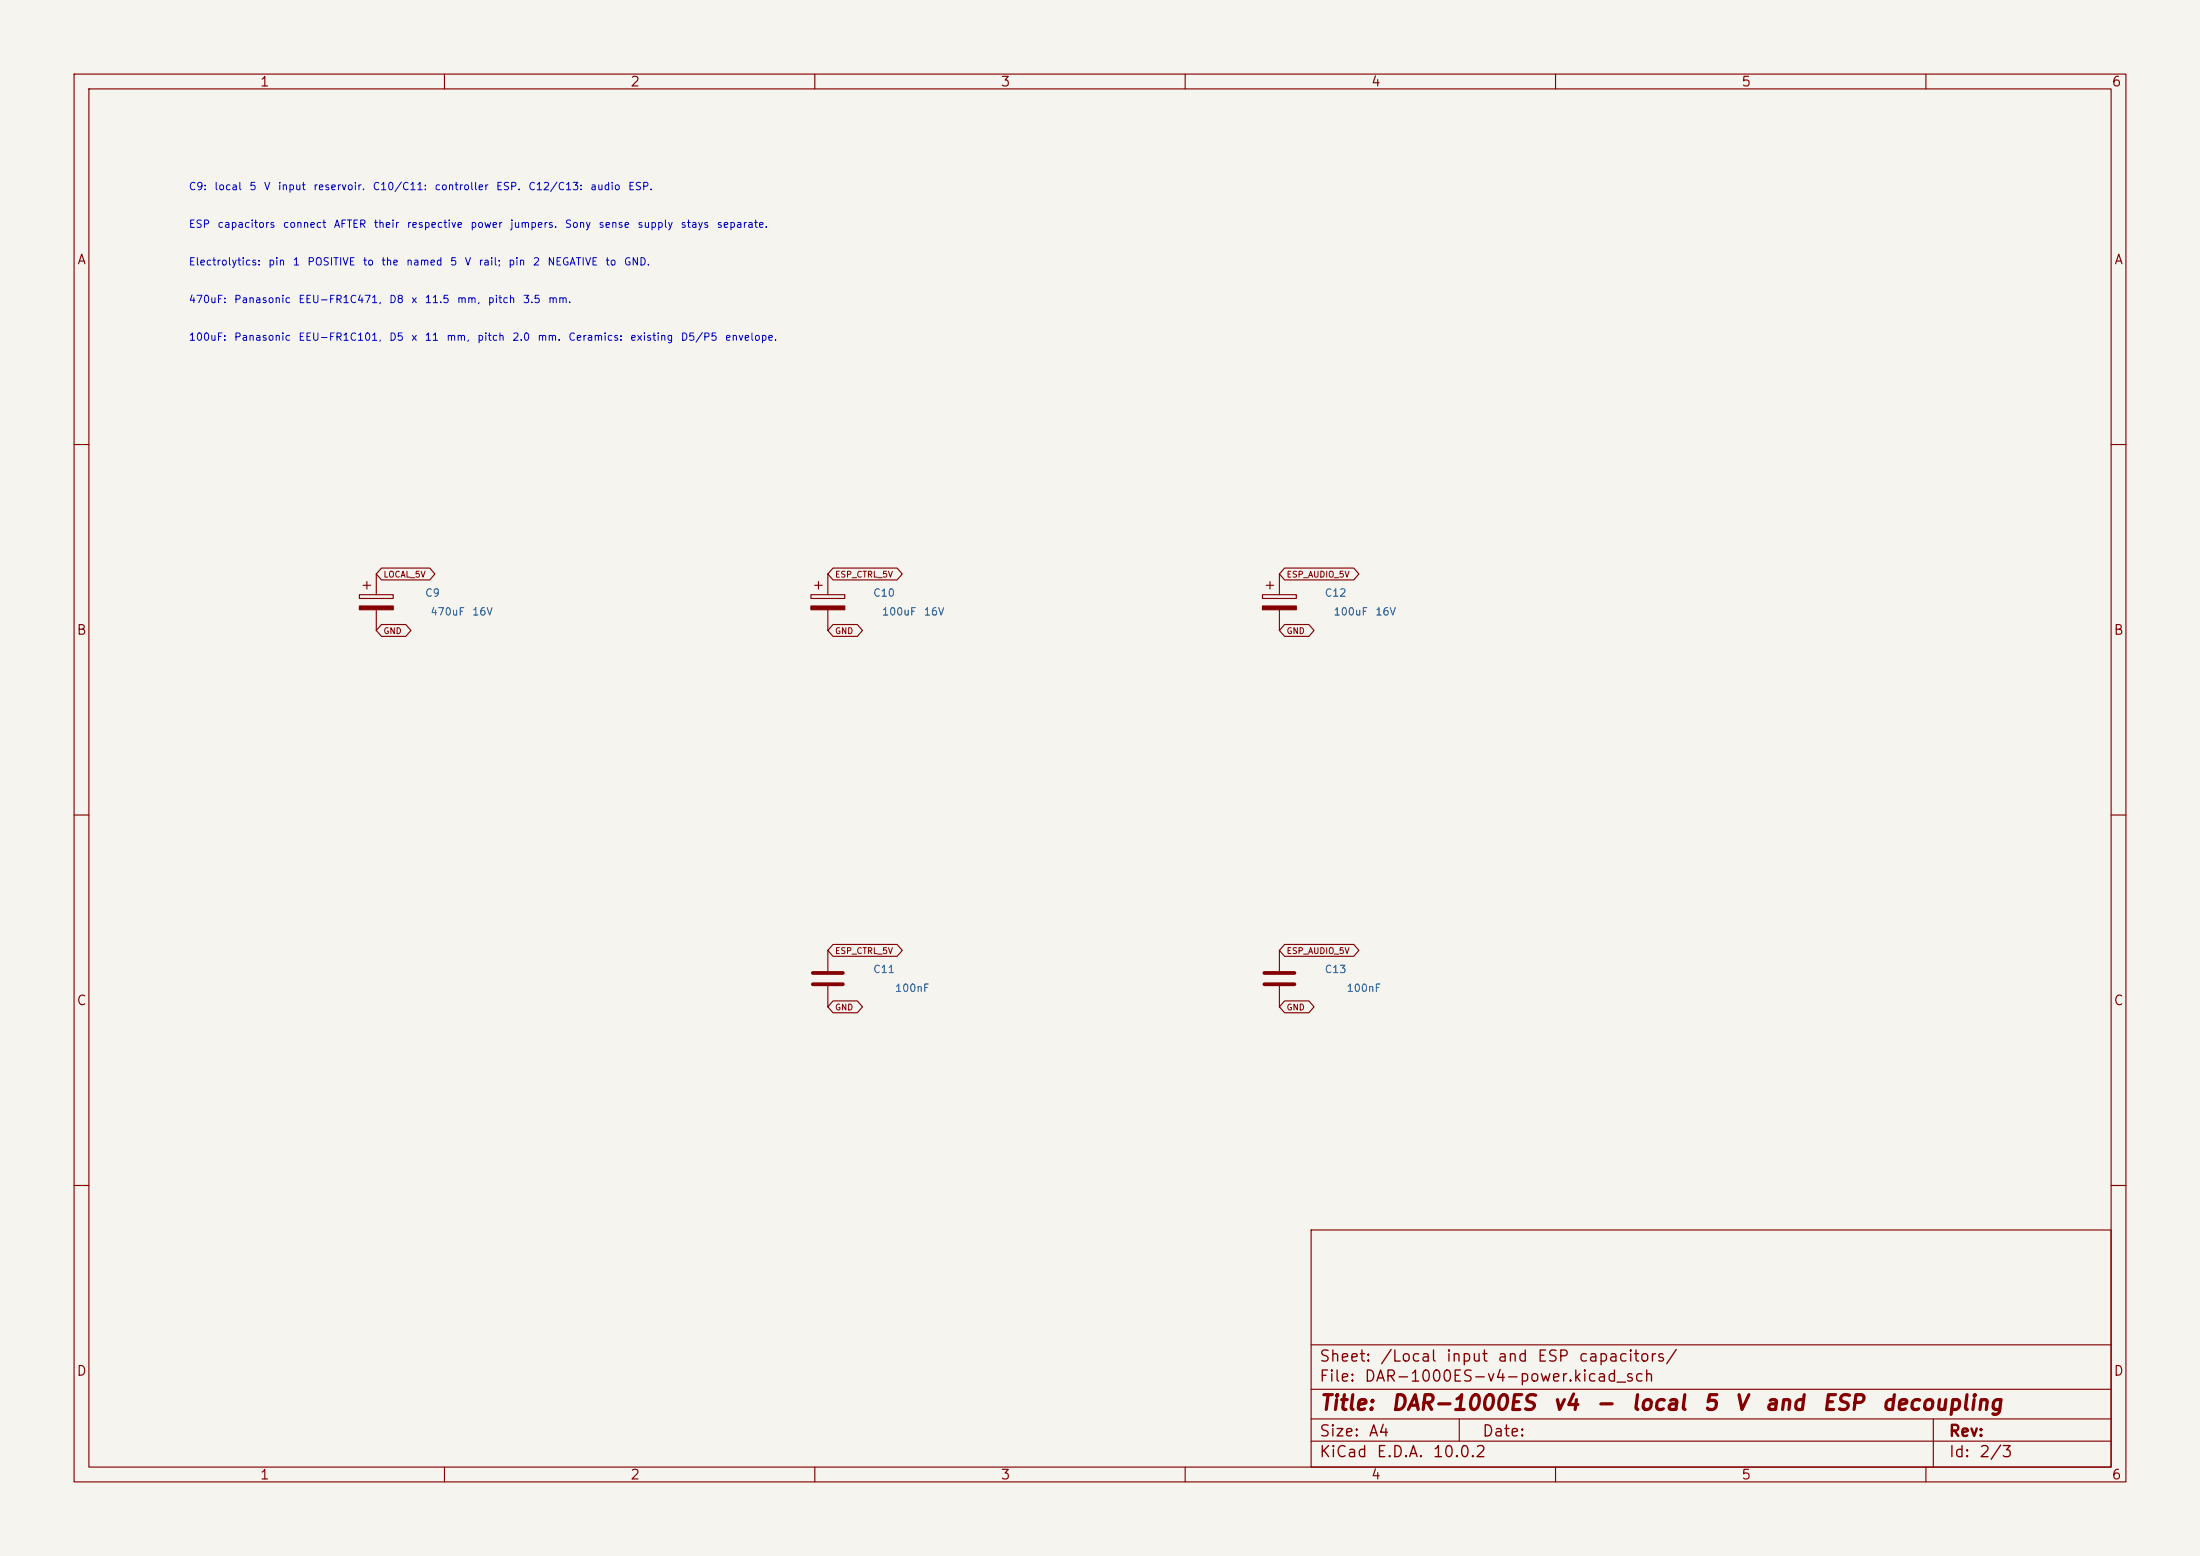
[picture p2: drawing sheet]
<svg xmlns="http://www.w3.org/2000/svg" width="297mm" height="210mm" viewBox="0 0 297 210" stroke-linecap="round" stroke-linejoin="round" font-family="sans-serif">
<path d="M0 0h297v210h-297z" fill="#f5f4ef" stroke="#f5f4ef" stroke-width=".14"/>
<g fill="none" stroke="#840000" stroke-width=".15">
<path d="M10 10h277v190h-277zM12 12h273v186h-273zM60 10v2M110 10v2M160 10v2M210 10v2M260 10v2M10 60h2M49 79h1M49.5 78.5v1M50.8 77.5v2.8M51.5 76.7h6.5l.7 .8-.7 .8h-6.5l-.7-.8z"/>
<path d="M110 79h1M110.5 78.5v1M111.8 77.5v2.8M112.5 76.7h8.6l.7 .8-.7 .8h-8.6l-.7-.8zM170.9 79h1.1M171.4 78.5v1M172.7 77.5v2.8M173.4 76.7h9.4l.7 .8-.7 .8h-9.4l-.7-.8zM285 60h2M48.5 80.3h4.6v.5h-4.6zM50.8 82.3v2.8M51.5 84.3h3.3l.7 .8-.7 .8h-3.3l-.7-.8z"/>
<path d="M109.5 80.3h4.5v.5h-4.5zM111.8 82.3v2.8M112.5 84.3h3.2l.7 .8-.7 .8h-3.2l-.7-.8zM170.4 80.3h4.6v.5h-4.6zM172.7 82.3v2.8M173.4 84.3h3.3l.7 .8-.7 .8h-3.3l-.7-.8zM10 110h2M285 110h2M111.8 128.3v2.8M111.8 133.1v2.8M112.5 127.5h8.6l.7 .8-.7 .8h-8.6l-.7-.8zM112.5 135.1h3.2l.7 .8-.7 .8h-3.2l-.7-.8z"/>
<path d="M172.7 128.3v2.8M172.7 133.1v2.8M173.4 135.1h3.3l.7 .8-.7 .8h-3.3l-.7-.8zM173.4 127.5h9.4l.7 .8-.7 .8h-9.4l-.7-.8zM10 160h2M177 166h108v32h-108zM285 160h2M60 198v2M110 198v2M160 198v2M177 194.5h108M177 191.5h108"/>
<path d="M177 187.5h108M177 181.5h108M197 191.5v3M210 198v2M260 198v2M261 191.5v6.5"/>
</g>
<g fill="#840000" stroke="#840000" stroke-width=".15">
<path d="M109.5 81.8h4.5v.5h-4.5z"/>
<path d="M170.4 81.8h4.6v.5h-4.6z"/>
<path d="M48.5 81.8h4.6v.5h-4.6z"/>
</g>
<path d="M109.7 131.3h4.1M109.7 132.8h4.1M170.7 131.3h4.1M170.7 132.8h4.1" fill="none" stroke="#840000" stroke-width=".51"/>
<g font-size="2" fill="#840000">
<text x="178" y="190.8">Title:</text>
<text x="187.7" y="190.8">DAR-1000ES</text>
<text x="209.5" y="190.8">v4</text>
<text x="215.3" y="190.8">-</text>
<text x="220.1" y="190.8">local</text>
<text x="229.8" y="190.8">5</text>
<text x="234" y="190.8">V</text>
<text x="238.1" y="190.8">and</text>
<text x="245.8" y="190.8">ESP</text>
<text x="253.9" y="190.8">decoupling</text>
</g>
<g font-size="1.5" fill="#840000">
<text x="178" y="184.2">Sheet:</text>
<text x="186.2" y="184.2">/Local</text>
<text x="195.1" y="184.2">input</text>
<text x="202" y="184.2">and</text>
<text x="207.4" y="184.2">ESP</text>
<text x="213" y="184.2">capacitors/</text>
<text x="178" y="186.9">File:</text>
<text x="184.1" y="186.9">DAR-1000ES-v4-power.kicad_sch</text>
<text x="178" y="197.1">KiCad</text>
<text x="178" y="194.3">Size:</text>
<text x="184.7" y="194.3">A4</text>
<text x="185.7" y="197.1">E.D.A.</text>
<text x="193.3" y="197.1">10.0.2</text>
<text x="200" y="194.3">Date:</text>
<text x="263" y="194.3">Rev:</text>
<text x="263" y="197.1">Id:</text>
<text x="267.1" y="197.1">2/3</text>
</g>
<g font-size="1.3" fill="#840000">
<text x="35" y="12">1</text>
<text x="85" y="12">2</text>
<text x="135" y="12">3</text>
<text x="185" y="12">4</text>
<text x="235" y="12">5</text>
<text x="285" y="12">6</text>
<text x="10.3" y="36">A</text>
<text x="285.3" y="36">A</text>
<text x="10.3" y="86">B</text>
<text x="285.3" y="86">B</text>
<text x="10.3" y="136">C</text>
<text x="285.3" y="136">C</text>
<text x="10.3" y="186">D</text>
<text x="285.3" y="186">D</text>
<text x="35" y="200">1</text>
<text x="85" y="200">2</text>
<text x="135" y="200">3</text>
<text x="185" y="200">4</text>
<text x="235" y="200">5</text>
<text x="285" y="200">6</text>
</g>
<g font-size="1" fill="#0000c2">
<text x="25.4" y="25.9">C9:</text>
<text x="28.8" y="25.9">local</text>
<text x="33.6" y="25.9">5</text>
<text x="35.6" y="25.9">V</text>
<text x="37.4" y="25.9">input</text>
<text x="42.2" y="25.9">reservoir.</text>
<text x="50.2" y="25.9">C10/C11:</text>
<text x="58.6" y="25.9">controller</text>
<text x="66.9" y="25.9">ESP.</text>
<text x="71.2" y="25.9">C12/C13:</text>
<text x="79.6" y="25.9">audio</text>
<text x="84.7" y="25.9">ESP.</text>
<text x="25.4" y="31">ESP</text>
<text x="29.3" y="31">capacitors</text>
<text x="38.1" y="31">connect</text>
<text x="45" y="31">AFTER</text>
<text x="50.4" y="31">their</text>
<text x="54.8" y="31">respective</text>
<text x="63.4" y="31">power</text>
<text x="68.8" y="31">jumpers.</text>
<text x="76.2" y="31">Sony</text>
<text x="80.7" y="31">sense</text>
<text x="86" y="31">supply</text>
<text x="91.8" y="31">stays</text>
<text x="96.7" y="31">separate.</text>
<text x="25.4" y="41.2">470uF:</text>
<text x="25.4" y="36.1">Electrolytics:</text>
<text x="31.5" y="41.2">Panasonic</text>
<text x="36.1" y="36.1">pin</text>
<text x="39.4" y="36.1">1</text>
<text x="40.2" y="41.2">EEU-FR1C471,</text>
<text x="41.4" y="36.1">POSITIVE</text>
<text x="48.9" y="36.1">to</text>
<text x="51.4" y="36.1">the</text>
<text x="52.5" y="41.2">D8</text>
<text x="54.8" y="36.1">named</text>
<text x="55.4" y="41.2">x</text>
<text x="57.3" y="41.2">11.5</text>
<text x="60.7" y="36.1">5</text>
<text x="61.6" y="41.2">mm,</text>
<text x="62.6" y="36.1">V</text>
<text x="64.5" y="36.1">rail;</text>
<text x="65.8" y="41.2">pitch</text>
<text x="68.5" y="36.1">pin</text>
<text x="70.5" y="41.2">3.5</text>
<text x="71.8" y="36.1">2</text>
<text x="73.8" y="36.1">NEGATIVE</text>
<text x="73.9" y="41.2">mm.</text>
<text x="81.6" y="36.1">to</text>
<text x="84.1" y="36.1">GND.</text>
<text x="25.4" y="46.2">100uF:</text>
<text x="31.5" y="46.2">Panasonic</text>
<text x="40.2" y="46.2">EEU-FR1C101,</text>
<text x="52.5" y="46.2">D5</text>
<text x="55.4" y="46.2">x</text>
<text x="57.3" y="46.2">11</text>
<text x="60.2" y="46.2">mm,</text>
<text x="64.3" y="46.2">pitch</text>
<text x="69.1" y="46.2">2.0</text>
<text x="72.5" y="46.2">mm.</text>
<text x="76.6" y="46.2">Ceramics:</text>
<text x="85" y="46.2">existing</text>
<text x="91.8" y="46.2">D5/P5</text>
<text x="97.8" y="46.2">envelope.</text>
</g>
<g font-size="1" fill="#006464">
<text x="57.3" y="80.8">C9</text>
<text x="58" y="83.3">470uF</text>
<text x="63.7" y="83.3">16V</text>
<text x="117.8" y="80.8">C10</text>
<text x="119" y="83.3">100uF</text>
<text x="124.6" y="83.3">16V</text>
<text x="178.8" y="80.8">C12</text>
<text x="179.9" y="83.3">100uF</text>
<text x="185.6" y="83.3">16V</text>
<text x="117.8" y="131.6">C11</text>
<text x="178.8" y="131.6">C13</text>
<text x="120.8" y="134.1">100nF</text>
<text x="181.7" y="134.1">100nF</text>
</g>
<g font-size=".8" fill="#840000">
<text x="51.7" y="78.1">LOCAL_5V</text>
<text x="112.7" y="78.1">ESP_CTRL_5V</text>
<text x="173.6" y="78.1">ESP_AUDIO_5V</text>
<text x="51.7" y="85.8">GND</text>
<text x="112.7" y="85.8">GND</text>
<text x="173.6" y="85.8">GND</text>
<text x="112.7" y="128.9">ESP_CTRL_5V</text>
<text x="173.6" y="128.9">ESP_AUDIO_5V</text>
<text x="112.7" y="136.6">GND</text>
<text x="173.6" y="136.6">GND</text>
</g>
</svg>
